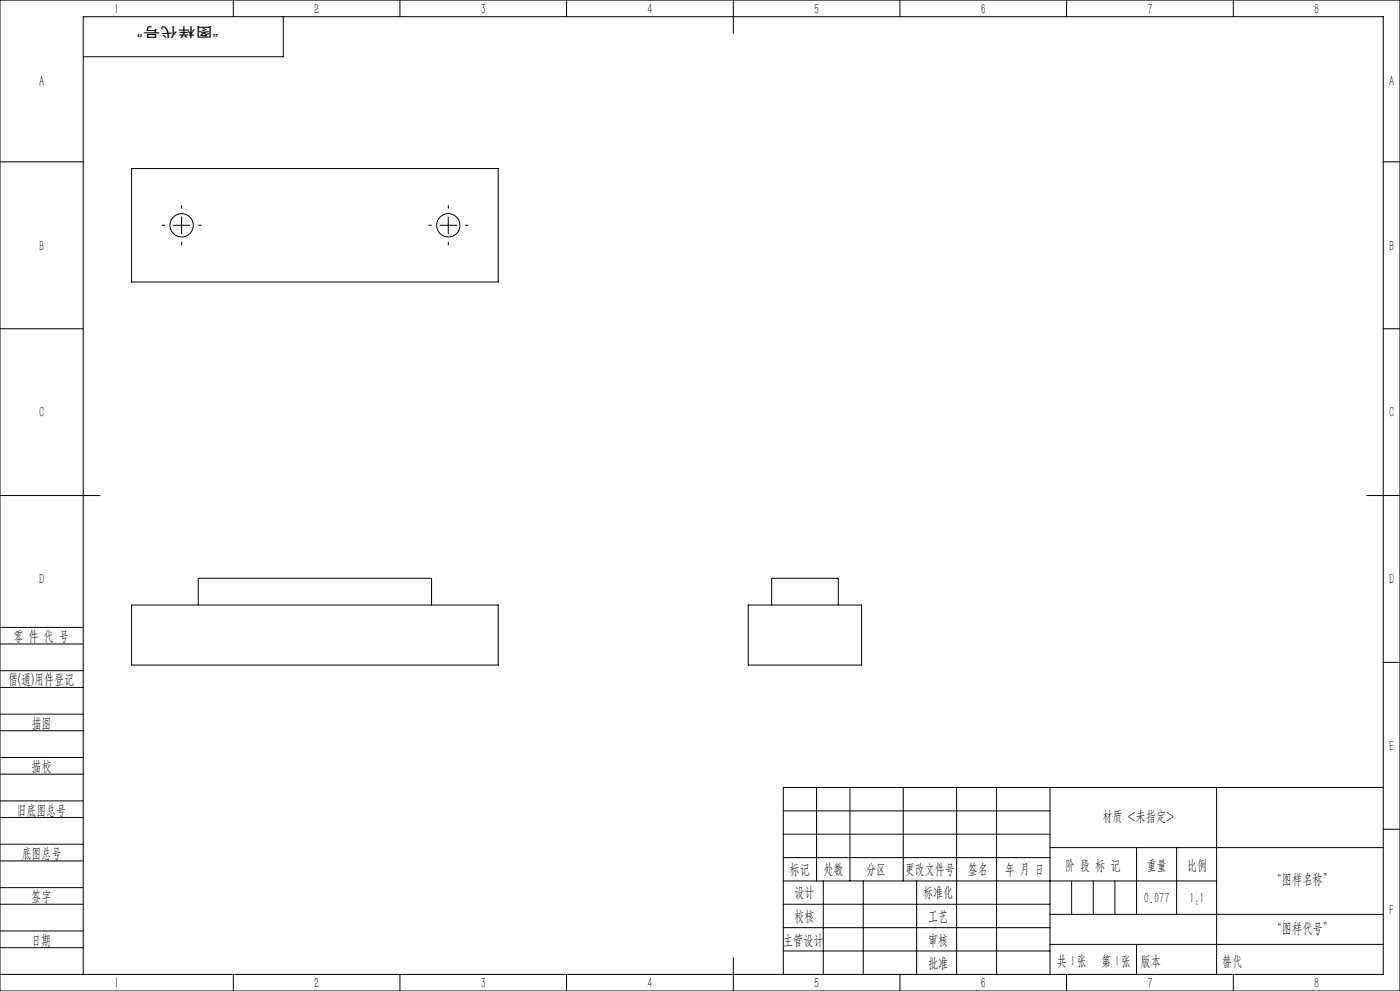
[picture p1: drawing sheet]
<svg xmlns="http://www.w3.org/2000/svg" width="420mm" height="297mm" viewBox="0 0 420 297" stroke-linecap="round" stroke-linejoin="round" font-family="sans-serif">
<g fill="none" stroke="#000" stroke-width=".3">
<path d="M0 0h420v297h-420zM70 0v5M85 5v12h-60M120 0v5M170 0v5M220 0v10M270 0v5M320 0v5M370 0v5M0 48.5h25M39.5 50.5h110v34h-110zM415 48.5h5"/>
<path d="M52 67.5h5M54.5 65v5M132 67.5h5M134.5 65v5M0 98.5h25M415 98.5h5M0 148.5h30M410 148.5h10M0 193h25M0 188h25M39.5 181.3h110v18h-110zM59.5 181.3v-8h70v8"/>
<path d="M224.5 181.3h34v18h-34zM231.5 181.3v-8h20v8M415 198.5h5M0 206h25M0 201h25M0 219h25M0 214h25M0 232h25M0 227h25M245 236v28M255 236v28M271 236v28"/>
<path d="M287 236v56M299 236v56M315 236v56M365 236v56M415 236h-180v56M0 245h25M0 240h25M0 258h25M0 253h25M235 243h80M235 250h80M235 257h80"/>
<path d="M315 254h100M341 254v20M353 254v20M415 248.5h5M0 271h25M0 266h25M0 279h25M235 271h80M235 264h130M235 278h80M247 264v28M259 264v28"/>
<path d="M275 264v28M315 274h100M0 284h25M0 292h415v-287h-390v287M70 292v5M120 292v5M170 292v5M220 287v10M235 285h80M270 292v5M315 283h100M320 292v5"/>
<path d="M370 292v5"/>
<circle cx="54.5" cy="67.5" r="3.5"/>
<circle cx="134.5" cy="67.5" r="3.5"/>
</g>
<path d="M49.5 67.5h-1M54.5 62.5v-1M54.5 72.5v1M59.5 67.5h1M129.5 67.5h-1M134.5 62.5v-1M134.5 72.5v1M139.5 67.5h1" fill="none" stroke="#000" stroke-width=".3" stroke-dasharray="30.5 1.3 1.3 1.3" stroke-linecap="butt"/>
<path d="M321.5 264v10M328 264v10M334.5 264v10M341 283v9" fill="none" stroke="#0a0605" stroke-width=".3"/>
<g font-size="4.4">
<text x="34.2" y="4.2">1</text>
<text x="94.2" y="4.2">2</text>
<text x="144.2" y="4.2">3</text>
<text x="194.2" y="4.2">4</text>
<text x="244.2" y="4.2">5</text>
<text x="294.2" y="4.2">6</text>
<text x="344.2" y="4.2">7</text>
<text x="394.2" y="4.2">8</text>
<text x="11.7" y="25.9">A</text>
<text x="416.7" y="25.9">A</text>
<text x="11.7" y="75.1">B</text>
<text x="416.7" y="75.1">B</text>
<text x="11.7" y="125.1">C</text>
<text x="416.7" y="125.1">C</text>
<text x="11.7" y="175.1">D</text>
<text x="416.7" y="175.1">D</text>
<text x="4" y="192">零 件 代 号</text>
<text x="2.5" y="205.1">借(通)用件登记</text>
<text x="9.5" y="218.1">描图</text>
<text x="416.7" y="225.1">E</text>
<text x="9.5" y="231.1">描校</text>
<text x="5" y="244.2">旧底图总号</text>
<text x="330.7" y="246.2">材质 &lt;未指定&gt;</text>
<text x="6.5" y="257.2">底图总号</text>
<text x="236.9" y="261.9">标记</text>
<text x="247.1" y="261.9">处数</text>
<text x="259.9" y="261.9">分区</text>
<text x="271.5" y="261.9">更改文件号</text>
<text x="290.4" y="261.9">签名</text>
<text x="301.5" y="261.9">年 月 日</text>
<text x="319.5" y="260.6">阶 段 标 记</text>
<text x="344" y="260.6">重量</text>
<text x="356.1" y="260.6">比例</text>
<text x="238.3" y="268.9">设计</text>
<text x="276.9" y="268.9">标准化</text>
<text x="381.5" y="264.8">“图样名称”</text>
<text x="9.4" y="270.1">签字</text>
<text x="343.2" y="270.7">0.077</text>
<text x="356.8" y="270.7">1:1</text>
<text x="416.8" y="274.4">F</text>
<text x="238.3" y="276.1">校核</text>
<text x="278.4" y="276">工艺</text>
<text x="381.5" y="279.6">“图样代号”</text>
<text x="9.4" y="283.2">日期</text>
<text x="234.9" y="283.3">主管设计</text>
<text x="278.4" y="283.3">审核</text>
<text x="278.4" y="290.2">批准</text>
<text x="317.1" y="289.4">共 张</text>
<text x="321.1" y="289.4">1</text>
<text x="330.3" y="289.4">第 张</text>
<text x="334.5" y="289.4">1</text>
<text x="342.1" y="289.4">版本</text>
<text x="34.2" y="296.2">1</text>
<text x="94.2" y="296.2">2</text>
<text x="144.2" y="296.2">3</text>
<text x="194.2" y="296.2">4</text>
<text x="244.2" y="296.2">5</text>
<text x="294.2" y="296.2">6</text>
<text x="344.2" y="296.2">7</text>
<text x="394.2" y="296.2">8</text>
</g>
<text font-size="4.4" fill="#0a0605" x="366.6" y="289.4">替代</text>
<text font-size="4.1" fill="#0a0605" x="65.6" y="8" transform="rotate(-180 65.6 8)">“图样代号”</text>
</svg>
